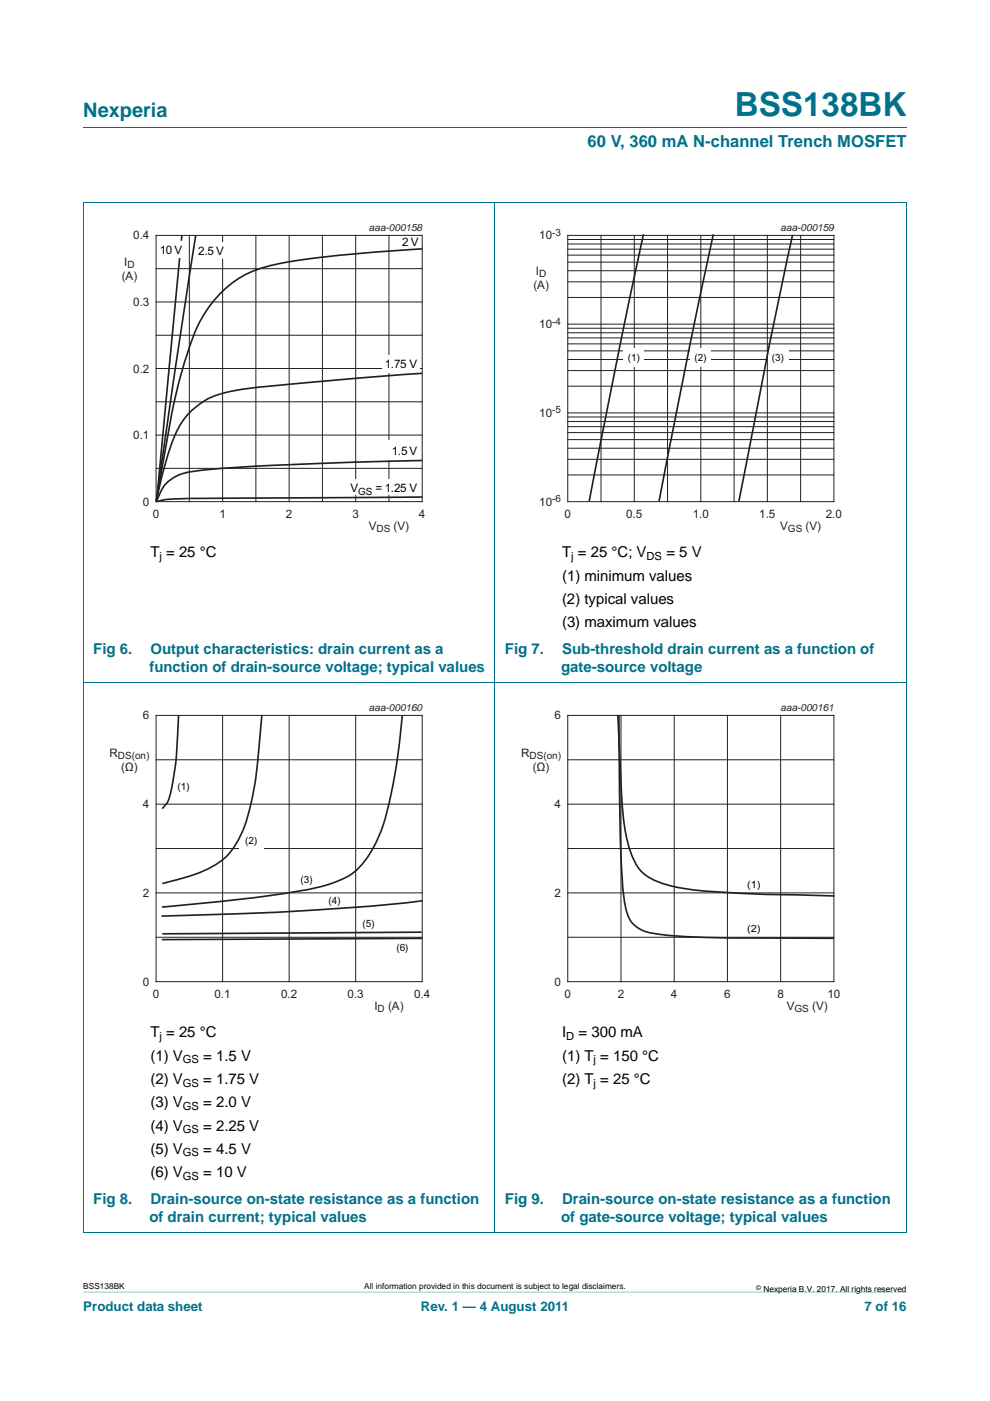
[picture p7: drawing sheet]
<svg xmlns="http://www.w3.org/2000/svg" width="210mm" height="297mm" viewBox="0 0 210 297" stroke-linecap="round" stroke-linejoin="round" font-family="sans-serif">
<path d="M17.7 273.9l174.6 .1z" fill="#00718a"/>
<path d="M17.7 27h174.6M17.6 42.9h174.7M17.7 42.9v218.3M105 42.8v218.5M192.3 42.9v218.3M17.6 144.6h174.7M17.6 261.2h174.7" fill="none" stroke="#00718a" stroke-width=".21"/>
<path d="M20.4 47.1h81.9v66.3h-81.9z" fill="none" stroke="#fff" stroke-width=".21"/>
<g fill="none" stroke="#231f20" stroke-width=".21">
<path d="M33.1 49.9h56.5v56.5h-56.5zM33.1 57h56.5M40.2 49.9v56.5M47.2 49.9v56.5M54.3 49.9v56.5M61.3 49.9v56.5M68.4 49.9v56.5M75.4 49.9v56.5M82.5 49.9v56.5M33.1 78.1h56.5M33.1 71.1h56.5M33.1 64h56.5"/>
<path d="M33.1 99.3h56.5M33.1 92.2h56.5M33.1 85.2h56.5"/>
</g>
<g fill="#fff">
<path d="M74 101.6h15v3.3h-15z"/>
<path d="M81.1 75.3h8v3.7h-8z"/>
<path d="M80.4 93.3h8.9v4h-8.9z"/>
</g>
<path d="M41.6 51.3h6.6v3.5h-6.6z" fill-rule="evenodd" fill="#fff"/>
<path d="M38.6 49.9l-5.4 56.3M41.5 49.9l-4.5 29.3-3.8 27.1M89.5 52.8a306.6 306.6 0 0 0-29.1 2.9 22.9 22.9 0 0 0-13.1 5.9 28.3 28.3 0 0 0-7.5 13.2 146.2 146.2 0 0 0-5.3 23.8l-1.3 7.7M89.6 79.1l-18 1.5a285.1 285.1 0 0 0-22.4 2.3 15.7 15.7 0 0 0-12.9 11.4l-1.8 5.9-1.4 5.9M89.5 97.6l-14 .4-16.6 .6a166.4 166.4 0 0 0-19.4 1.6 7.6 7.6 0 0 0-6 5.3l-.3 .8M89.6 105.4l-37.8 .2a225.7 225.7 0 0 0-17.1 .4l-1.6 .4" fill="none" stroke="#231f20" stroke-width=".35"/>
<path d="M33.7 51h5.6v3.7h-5.6z" fill-rule="evenodd" fill="#fff"/>
<path d="M107.7 47.1h81.9v66.3h-81.9z" fill="none" stroke="#fff" stroke-width=".21"/>
<g fill="none" stroke="#231f20" stroke-width=".21">
<path d="M120.4 59.8h56.5M120.4 57.4h56.5M120.4 55.6h56.5M120.4 54.1h56.5M120.4 52.8h56.5M120.4 51.7h56.5M120.4 50.8h56.5M120.4 49.9h56.5v56.5h-56.5zM127.5 49.9v56.5M134.5 49.9v56.5M141.6 49.9v56.5M148.6 49.9v56.5"/>
<path d="M155.7 49.9v56.5M162.8 49.9v56.5M169.8 49.9v56.5M120.4 78.6h56.5M120.4 76.2h56.5M120.4 74.4h56.5M120.4 72.9h56.5M120.4 71.6h56.5M120.4 70.6h56.5M120.4 69.6h56.5M120.4 68.7h56.5M120.4 63.1h56.5"/>
<path d="M120.4 97.4h56.5M120.4 95h56.5M120.4 93.2h56.5M120.4 91.7h56.5M120.4 90.5h56.5M120.4 89.4h56.5M120.4 88.4h56.5M120.4 87.5h56.5M120.4 81.9h56.5M120.4 100.7h56.5"/>
</g>
<g fill="#fff">
<path d="M132.3 73.9h4.3v4h-4.3z"/>
<path d="M146.4 73.9h4.3v4h-4.3z"/>
<path d="M162.9 73.9h4.4v4h-4.4z"/>
</g>
<path d="M136.5 49.7l-5 23.3-6.5 33.3M151.3 49.7l-4.9 23.3-6.6 33.3M168.1 49.8l-4.9 23.2-6.5 33.3" fill="none" stroke="#231f20" stroke-width=".35"/>
<path d="M20.4 148.9h81.9v66.3h-81.9z" fill="none" stroke="#fff" stroke-width=".21"/>
<path d="M33.1 151.7h56.5v56.4h-56.5zM47.2 151.7v56.4M61.3 151.7v56.4M75.4 151.7v56.4M33.1 161.1h56.5M33.1 170.5h56.5M33.1 179.9h56.5M33.1 189.3h56.5M33.1 198.7h56.5" fill="none" stroke="#231f20" stroke-width=".21"/>
<path d="M50.8 176.2h5.2v4.4h-5.2z" fill="#fff"/>
<path d="M37.9 151.6a80.7 80.7 0 0 1-1.7 16.7 5.4 5.4 0 0 1-1.8 3.2M55.5 151.6a118.6 118.6 0 0 1-2.8 20.8 19.3 19.3 0 0 1-5.4 9.9 26.3 26.3 0 0 1-10.5 4.4l-2.4 .6M85.3 151.7a113.2 113.2 0 0 1-4.3 24.1 20.7 20.7 0 0 1-6.5 9.6 30.6 30.6 0 0 1-11.8 3.7 426.2 426.2 0 0 1-28.4 3.2M131 151.6l.7 13.5a53.2 53.2 0 0 0 2.2 15.9 8.9 8.9 0 0 0 6.3 6.2 60 60 0 0 0 15.6 2.1l21.2 .7M131.3 151.7v3.1a500.6 500.6 0 0 0 .9 34.2l.3 2.6a6.8 6.8 0 0 0 2.9 5.2 15.8 15.8 0 0 0 7 1.6 639.3 639.3 0 0 0 34.5 .5M89.4 197.6l-55 .4M89.5 199l-55.2 .2M89.6 191a605.1 605.1 0 0 1-55.4 3.2" fill="none" stroke="#231f20" stroke-width=".35"/>
<path d="M120.4 151.7h56.5v56.4h-56.5zM131.7 151.7v56.4M143 151.7v56.4M154.3 151.7v56.4M165.6 151.7v56.4M120.4 161.1h56.5M120.4 170.5h56.5M120.4 179.9h56.5M120.4 189.3h56.5M120.4 198.7h56.5" fill="none" stroke="#231f20" stroke-width=".21"/>
<path d="M107.7 148.9h81.9v66.3h-81.9z" fill="none" stroke="#fff" stroke-width=".21"/>
<text font-size="7" fill="#00718a" x="155.9" y="24.6">BSS138BK</text>
<text font-size="4.2" fill="#00718a" x="17.7" y="24.9">Nexperia</text>
<text font-size="3.5" fill="#00718a" x="124.6" y="31.1">60 V, 360 mA N-channel Trench MOSFET</text>
<g font-size="3.2">
<text x="31.9" y="118.2">T = 25 °C</text>
<text x="119.2" y="118.2">T = 25 °C; V</text>
<text x="141.3" y="118.2">= 5 V</text>
<text x="119.2" y="123.1">(1) minimum values</text>
<text x="119.2" y="128">(2) typical values</text>
<text x="119.2" y="133">(3) maximum values</text>
<text x="31.9" y="219.9">T = 25 °C</text>
<text x="119.2" y="219.9">I</text>
<text x="122.7" y="219.9">= 300 mA</text>
<text x="31.9" y="224.9">(1) V</text>
<text x="43.1" y="224.9">= 1.5 V</text>
<text x="119.2" y="224.9">(1) T = 150 °C</text>
<text x="31.9" y="229.8">(2) V</text>
<text x="43.1" y="229.8">= 1.75 V</text>
<text x="119.2" y="229.8">(2) T = 25 °C</text>
<text x="31.9" y="234.8">(3) V</text>
<text x="31.9" y="239.7">(4) V</text>
<text x="43.1" y="234.8">= 2.0 V</text>
<text x="43.1" y="239.7">= 2.25 V</text>
<text x="31.9" y="244.6">(5) V</text>
<text x="43.1" y="244.6">= 4.5 V</text>
<text x="31.9" y="249.6">(6) V</text>
<text x="43.1" y="249.6">= 10 V</text>
</g>
<g font-size="3.2" fill="#00718a">
<text x="19.8" y="138.6">Fig 6.</text>
<text x="31.7" y="142.5">function of drain-source voltage; typical values</text>
<text x="31.9" y="138.6">Output characteristics: drain current as a</text>
<text x="107.1" y="138.6">Fig 7.</text>
<text x="119" y="142.5">gate-source voltage</text>
<text x="119.2" y="138.6">Sub-threshold drain current as a function of</text>
<text x="19.8" y="255.2">Fig 8.</text>
<text x="31.9" y="255.2">Drain-source on-state resistance as a function</text>
<text x="107.1" y="255.2">Fig 9.</text>
<text x="119.2" y="255.2">Drain-source on-state resistance as a function</text>
<text x="31.7" y="259.1">of drain current; typical values</text>
<text x="119" y="259.1">of gate-source voltage; typical values</text>
</g>
<g font-size="2.8" fill="#00718a">
<text x="17.7" y="277.9">Product data sheet</text>
<text x="89.3" y="277.9">Rev. 1 — 4 August 2011</text>
<text x="183.4" y="277.9">7 of 16</text>
</g>
<g font-size="2.5" fill="#231f20">
<text x="28.3" y="50.8">0.4</text>
<text x="114.4" y="50.8">10</text>
<text x="25.8" y="59.3">(A)</text>
<text x="26.4" y="56.3">I</text>
<text x="113.7" y="58.3">I</text>
<text x="28.3" y="64.9">0.3</text>
<text x="113.1" y="61.3">(A)</text>
<text x="114.4" y="69.6">10</text>
<text x="28.3" y="79">0.2</text>
<text x="114.4" y="88.4">10</text>
<text x="28.3" y="93.1">0.1</text>
<text x="30.3" y="107.2">0</text>
<text x="114.4" y="107.2">10</text>
<text x="32.4" y="109.7">0</text>
<text x="46.5" y="109.7">1</text>
<text x="60.6" y="109.7">2</text>
<text x="74.8" y="109.7">3</text>
<text x="78.2" y="112.3">V</text>
<text x="83.5" y="112.3">(V)</text>
<text x="88.9" y="109.7">4</text>
<text x="119.7" y="109.7">0</text>
<text x="132.8" y="109.7">0.5</text>
<text x="146.9" y="109.7">1.0</text>
<text x="161" y="109.7">1.5</text>
<text x="165.5" y="112.3">V</text>
<text x="170.9" y="112.3">(V)</text>
<text x="175.2" y="109.7">2.0</text>
<text x="30.3" y="152.5">6</text>
<text x="117.6" y="152.5">6</text>
<text x="23.2" y="160.4">R</text>
<text x="110.5" y="160.4">R</text>
<text x="25.7" y="163.4">(Ω)</text>
<text x="113" y="163.4">(Ω)</text>
<text x="30.3" y="171.3">4</text>
<text x="117.6" y="171.3">4</text>
<text x="30.3" y="190.2">2</text>
<text x="117.6" y="190.2">2</text>
<text x="30.3" y="209">0</text>
<text x="117.6" y="209">0</text>
<text x="32.4" y="211.5">0</text>
<text x="45.5" y="211.5">0.1</text>
<text x="59.6" y="211.5">0.2</text>
<text x="73.7" y="211.5">0.3</text>
<text x="79.4" y="214.1">I</text>
<text x="82.3" y="214.1">(A)</text>
<text x="87.8" y="211.5">0.4</text>
<text x="119.7" y="211.5">0</text>
<text x="131" y="211.5">2</text>
<text x="142.3" y="211.5">4</text>
<text x="153.6" y="211.5">6</text>
<text x="164.9" y="211.5">8</text>
<text x="166.9" y="214.1">V</text>
<text x="172.3" y="214.1">(V)</text>
<text x="175.5" y="211.5">10</text>
</g>
<g font-size="2.5" fill="#020303">
<text x="33.9" y="53.8">10 V</text>
<text x="85.3" y="52.2">2 V</text>
<text x="42.1" y="54">2.5 V</text>
<text x="81.6" y="78">1.75 V</text>
<text x="83.1" y="96.5">1.5 V</text>
<text x="74.3" y="104.4">V</text>
<text x="79.6" y="104.4">= 1.25 V</text>
</g>
<g font-size="2.4">
<text x="33.8" y="118.7">j</text>
<text x="121.2" y="118.7">j</text>
<text x="137.1" y="118.7">DS</text>
<text x="33.8" y="220.5">j</text>
<text x="120.1" y="220.5">D</text>
<text x="38.8" y="225.4">GS</text>
<text x="125.9" y="225.4">j</text>
<text x="38.8" y="230.4">GS</text>
<text x="125.9" y="230.4">j</text>
<text x="38.8" y="235.3">GS</text>
<text x="38.8" y="240.3">GS</text>
<text x="38.8" y="245.2">GS</text>
<text x="38.8" y="250.1">GS</text>
</g>
<g font-size="2.1" fill="#231f20">
<text x="78.3" y="49.1">aaa-000158</text>
<text x="117.1" y="50">-3</text>
<text x="165.6" y="49.1">aaa-000159</text>
<text x="27" y="56.8">D</text>
<text x="114.4" y="58.8">D</text>
<text x="117.1" y="68.8">-4</text>
<text x="117.1" y="87.6">-5</text>
<text x="117.1" y="106.5">-6</text>
<text x="79.9" y="112.8">DS</text>
<text x="167.1" y="112.8">GS</text>
<text x="78.3" y="150.8">aaa-000160</text>
<text x="165.6" y="150.8">aaa-000161</text>
<text x="25" y="160.9">DS(on)</text>
<text x="112.3" y="160.9">DS(on)</text>
<text x="80.1" y="214.5">D</text>
<text x="168.5" y="214.5">GS</text>
</g>
<g font-size="2.1" fill="#020303">
<text x="133.1" y="76.5">(1)</text>
<text x="147.3" y="76.6">(2)</text>
<text x="163.7" y="76.6">(3)</text>
<text x="76" y="104.9">GS</text>
<text x="37.6" y="167.4">(1)</text>
<text x="52" y="179">(2)</text>
<text x="63.7" y="187.3">(3)</text>
<text x="69.7" y="191.6">(4)</text>
<text x="158.5" y="188.3">(1)</text>
<text x="76.9" y="196.6">(5)</text>
<text x="158.5" y="197.7">(2)</text>
<text x="84.1" y="201.6">(6)</text>
</g>
<g font-size="1.8">
<text x="17.7" y="273.3">BSS138BK</text>
<text x="77.3" y="273.3">All information provided in this document is subject to legal disclaimers.</text>
<text x="161.9" y="273.9">Nexperia B.V. 2017. All rights reserved</text>
</g>
<text font-size="1.4" x="160.4" y="273.4">©</text>
</svg>
